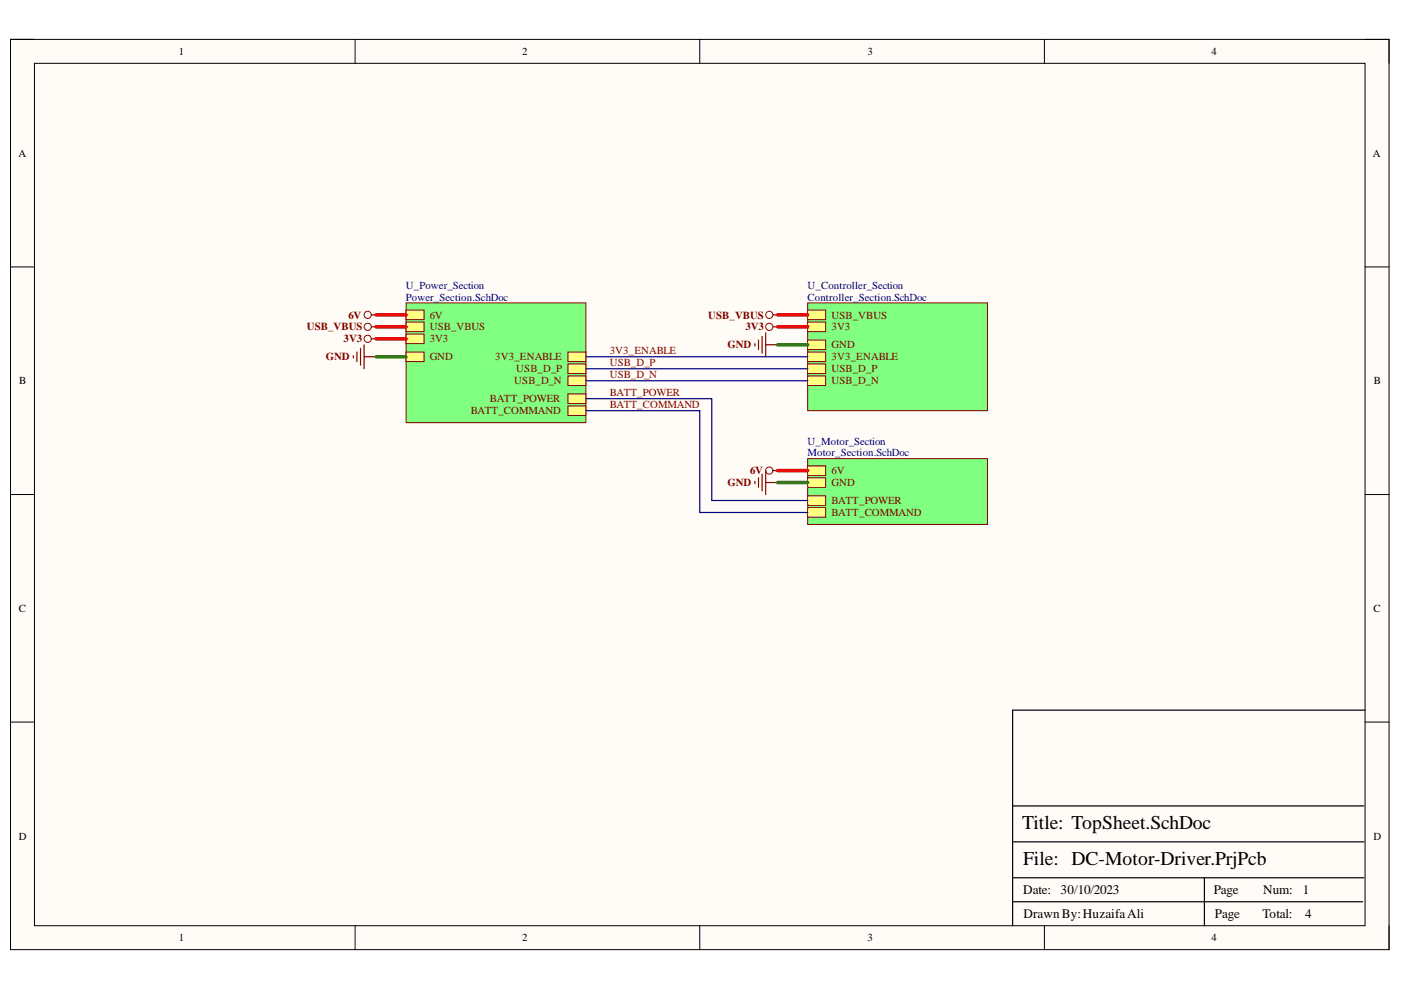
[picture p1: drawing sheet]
<svg xmlns="http://www.w3.org/2000/svg" width="297mm" height="210mm" viewBox="0 0 297 210" stroke-linecap="round" stroke-linejoin="round" font-family="sans-serif">
<path d="M2.2 8.4h292.3v192.9h-292.3z" fill-rule="evenodd" fill="#fffcf8"/>
<path d="M2.2 8.4h292.3v192.9h-292.3z" fill="none" stroke="#000" stroke-width=".21"/>
<path d="M7.3 13.4h282.1v182.9h-282.1z" fill-rule="evenodd" fill="#fffcf8"/>
<g fill="none" stroke="#000" stroke-width=".21">
<path d="M2.2 8.3h5.1M7.3 13.4h282.1v182.9h-282.1zM75.3 8.3v5.1M148.4 8.3v5.1M221.4 8.4v5M289.4 8.4h5.1v5M2.2 56.6h5.1M289.4 56.6h5.1M2.2 104.9h5.1M289.4 104.9h5.1M2.2 153.1h5.1M289.4 153.1h5.1"/>
<path d="M75.3 196.3v5M148.4 196.3v5M221.4 196.3v5M294.5 196.3v5"/>
</g>
<path d="M289.4 150.6h-74.7v45.7M214.7 178.5h74.5M214.7 170.9h74.5M214.7 191.2h74.2M214.7 186.1h74.5M255.4 186.1v10.2" fill="none" stroke="#000" stroke-width=".25"/>
<path d="M171.2 97.2h38.2v14h-38.2z" fill-rule="evenodd" fill="#80ff80"/>
<path d="M171.2 97.2h38.2v14h-38.2z" fill="none" stroke="#800000" stroke-width=".21"/>
<path d="M171.2 101.3h3.9v2h-3.9z" fill-rule="evenodd" fill="#ffff80"/>
<path d="M171.2 101.3h3.9v2h-3.9z" fill="none" stroke="#800000" stroke-width=".21"/>
<path d="M171.2 98.8h3.9v2h-3.9z" fill-rule="evenodd" fill="#ffff80"/>
<path d="M171.2 98.8h3.9v2h-3.9z" fill="none" stroke="#800000" stroke-width=".21"/>
<path d="M171.2 105.1h3.9v2h-3.9z" fill-rule="evenodd" fill="#ffff80"/>
<path d="M171.2 105.1h3.9v2h-3.9z" fill="none" stroke="#800000" stroke-width=".21"/>
<path d="M171.2 107.6h3.9v2.1h-3.9z" fill-rule="evenodd" fill="#ffff80"/>
<g fill="none" stroke="#800000" stroke-width=".21">
<path d="M171.2 107.6h3.9v2.1h-3.9z"/>
<circle cx="78" cy="69.3" r=".76"/>
<circle cx="78" cy="66.8" r=".76"/>
</g>
<path d="M74.9 75.4v.5M75.7 74.6v2.1M76.4 73.9v3.5M77.2 73.1v5.1M77.2 75.6h2.5M78.7 69.3h1M78.7 66.8h1" fill="none" stroke="#800000" stroke-width=".25"/>
<path d="M86.1 64.2h38.1v25.4h-38.1z" fill-rule="evenodd" fill="#80ff80"/>
<path d="M86.1 64.2h38.1v25.4h-38.1z" fill="none" stroke="#800000" stroke-width=".21"/>
<path d="M86.1 74.6h3.8v2.1h-3.8z" fill-rule="evenodd" fill="#ffff80"/>
<path d="M86.1 74.6h3.8v2.1h-3.8z" fill="none" stroke="#800000" stroke-width=".21"/>
<path d="M86.1 68.3h3.8v2h-3.8z" fill-rule="evenodd" fill="#ffff80"/>
<path d="M86.1 68.3h3.8v2h-3.8z" fill="none" stroke="#800000" stroke-width=".21"/>
<path d="M86.1 70.8h3.8v2.1h-3.8z" fill-rule="evenodd" fill="#ffff80"/>
<path d="M86.1 70.8h3.8v2.1h-3.8z" fill="none" stroke="#800000" stroke-width=".21"/>
<path d="M86.1 65.7h3.8v2.1h-3.8z" fill-rule="evenodd" fill="#ffff80"/>
<path d="M86.1 65.7h3.8v2.1h-3.8z" fill="none" stroke="#800000" stroke-width=".21"/>
<path d="M120.4 77.2h3.8v2h-3.8z" fill-rule="evenodd" fill="#ffff80"/>
<path d="M120.4 77.2h3.8v2h-3.8z" fill="none" stroke="#800000" stroke-width=".21"/>
<path d="M120.4 79.7h3.8v2h-3.8z" fill-rule="evenodd" fill="#ffff80"/>
<path d="M120.4 79.7h3.8v2h-3.8z" fill="none" stroke="#800000" stroke-width=".21"/>
<path d="M120.4 74.6h3.8v2.1h-3.8z" fill-rule="evenodd" fill="#ffff80"/>
<path d="M120.4 74.6h3.8v2.1h-3.8z" fill="none" stroke="#800000" stroke-width=".21"/>
<path d="M120.4 83.5h3.8v2.1h-3.8z" fill-rule="evenodd" fill="#ffff80"/>
<path d="M120.4 83.5h3.8v2.1h-3.8z" fill="none" stroke="#800000" stroke-width=".21"/>
<path d="M120.4 86.1h3.8v2h-3.8z" fill-rule="evenodd" fill="#ffff80"/>
<path d="M120.4 86.1h3.8v2h-3.8z" fill="none" stroke="#800000" stroke-width=".21"/>
<path d="M171.2 64.2h38.2v22.9h-38.2z" fill-rule="evenodd" fill="#80ff80"/>
<path d="M171.2 64.2h38.2v22.9h-38.2z" fill="none" stroke="#800000" stroke-width=".21"/>
<path d="M171.2 72.1h3.9v2h-3.9z" fill-rule="evenodd" fill="#ffff80"/>
<path d="M171.2 72.1h3.9v2h-3.9z" fill="none" stroke="#800000" stroke-width=".21"/>
<path d="M171.2 65.7h3.9v2.1h-3.9z" fill-rule="evenodd" fill="#ffff80"/>
<path d="M171.2 65.7h3.9v2.1h-3.9z" fill="none" stroke="#800000" stroke-width=".21"/>
<path d="M171.2 68.3h3.9v2h-3.9z" fill-rule="evenodd" fill="#ffff80"/>
<path d="M171.2 68.3h3.9v2h-3.9z" fill="none" stroke="#800000" stroke-width=".21"/>
<path d="M171.2 79.7h3.9v2h-3.9z" fill-rule="evenodd" fill="#ffff80"/>
<path d="M171.2 79.7h3.9v2h-3.9z" fill="none" stroke="#800000" stroke-width=".21"/>
<path d="M171.2 77.2h3.9v2h-3.9z" fill-rule="evenodd" fill="#ffff80"/>
<path d="M171.2 77.2h3.9v2h-3.9z" fill="none" stroke="#800000" stroke-width=".21"/>
<path d="M171.2 74.6h3.9v2.1h-3.9z" fill-rule="evenodd" fill="#ffff80"/>
<g fill="none" stroke="#800000" stroke-width=".21">
<path d="M171.2 74.6h3.9v2.1h-3.9z"/>
<circle cx="78" cy="71.8" r=".76"/>
<circle cx="163.1" cy="69.3" r=".76"/>
<circle cx="163.1" cy="66.8" r=".76"/>
<circle cx="163.1" cy="99.8" r=".76"/>
</g>
<g fill="none" stroke="#800000" stroke-width=".25">
<path d="M78.7 71.8h1M160.1 72.9v.5M160.8 72.1v2M161.6 71.3v3.6M162.3 70.6v5M162.3 73.1h2.6M163.9 66.8h1M163.9 69.3h1M162.3 99.8v5.1M163.9 99.8h1M160.1 102.1v.5M160.8 101.3v2"/>
<path d="M161.6 100.5v3.6M162.3 102.3h2.6"/>
</g>
<path d="M79.7 75.6h6.4M164.9 73.1h6.3M164.9 102.3h6.3" fill="none" stroke="#38761d" stroke-width=".76"/>
<path d="M79.7 69.3h6.4M79.7 66.8h6.4M79.7 71.8h6.4M164.9 69.3h6.3M164.9 66.8h6.3M164.9 99.8h6.3" fill="none" stroke="#f00" stroke-width=".76"/>
<path d="M124.2 78.2h47M124.2 75.6h47M124.2 87.1h24.2v21.6h22.8M124.2 84.5h26.7v21.6h20.3M124.2 80.7h47" fill="none" stroke="#000080" stroke-width=".25"/>
<g font-size="4.1">
<text x="216.7" y="175.8">Title: TopSheet.SchDoc</text>
<text x="216.9" y="183.4">File: DC-Motor-Driver.PrjPcb</text>
</g>
<g font-size="2.8">
<text x="216.9" y="189.6">Date:</text>
<text x="224.9" y="189.6">30/10/2023</text>
<text x="257.3" y="189.6">Page</text>
<text x="267.8" y="189.6">Num:</text>
<text x="276.2" y="189.6">1</text>
<text x="217" y="194.7">DrawnBy:HuzaifaAli</text>
<text x="257.6" y="194.7">Page</text>
<text x="267.7" y="194.7">Total:</text>
<text x="276.7" y="194.7">4</text>
</g>
<g font-size="2.3">
<text x="37.9" y="11.7">1</text>
<text x="110.7" y="11.7">2</text>
<text x="183.9" y="11.7">3</text>
<text x="256.8" y="11.7">4</text>
<text x="3.9" y="33.3">A</text>
<text x="291.1" y="33.3">A</text>
<text x="4.1" y="81.5">B</text>
<text x="291.3" y="81.5">B</text>
<text x="4" y="129.7">C</text>
<text x="291.2" y="129.7">C</text>
<text x="4" y="178">D</text>
<text x="291.2" y="178">D</text>
<text x="37.9" y="199.6">1</text>
<text x="110.7" y="199.6">2</text>
<text x="183.9" y="199.6">3</text>
<text x="256.8" y="199.6">4</text>
</g>
<g font-size="2.3" fill="#000080">
<text x="86" y="61.2">U_Power_Section</text>
<text x="86" y="63.7">Power_Section.SchDoc</text>
<text x="171.2" y="61.2">U_Controller_Section</text>
<text x="171.2" y="63.7">Controller_Section.SchDoc</text>
<text x="171.2" y="94.2">U_Motor_Section</text>
<text x="171.2" y="96.8">Motor_Section.SchDoc</text>
</g>
<g font-size="2.3" fill="#800000">
<text x="65.1" y="70.1">USB_VBUS</text>
<text x="73.9" y="67.5">6V</text>
<text x="91.1" y="70.1">USB_VBUS</text>
<text x="91.1" y="67.5">6V</text>
<text x="150.2" y="67.5">USB_VBUS</text>
<text x="158" y="70.1">3V3</text>
<text x="176.3" y="67.5">USB_VBUS</text>
<text x="176.3" y="70.1">3V3</text>
<text x="69.1" y="76.4">GND</text>
<text x="72.8" y="72.6">3V3</text>
<text x="91.1" y="76.4">GND</text>
<text x="91.1" y="72.6">3V3</text>
<text x="105" y="76.4">3V3_ENABLE</text>
<text x="129.3" y="75.1">3V3_ENABLE</text>
<text x="129.3" y="77.7">USB_D_P</text>
<text x="154.2" y="73.9">GND</text>
<text x="176.3" y="73.9">GND</text>
<text x="176.3" y="76.4">3V3_ENABLE</text>
<text x="109" y="81.5">USB_D_N</text>
<text x="109.5" y="78.9">USB_D_P</text>
<text x="129.3" y="80.2">USB_D_N</text>
<text x="176.3" y="81.5">USB_D_N</text>
<text x="176.3" y="78.9">USB_D_P</text>
<text x="99.8" y="87.8">BATT_COMMAND</text>
<text x="103.9" y="85.3">BATT_POWER</text>
<text x="129.3" y="84">BATT_POWER</text>
<text x="129.3" y="86.6">BATT_COMMAND</text>
<text x="159" y="100.6">6V</text>
<text x="176.3" y="100.6">6V</text>
<text x="154.2" y="103.1">GND</text>
<text x="176.3" y="103.1">GND</text>
<text x="176.3" y="106.9">BATT_POWER</text>
<text x="176.3" y="109.5">BATT_COMMAND</text>
</g>
</svg>
